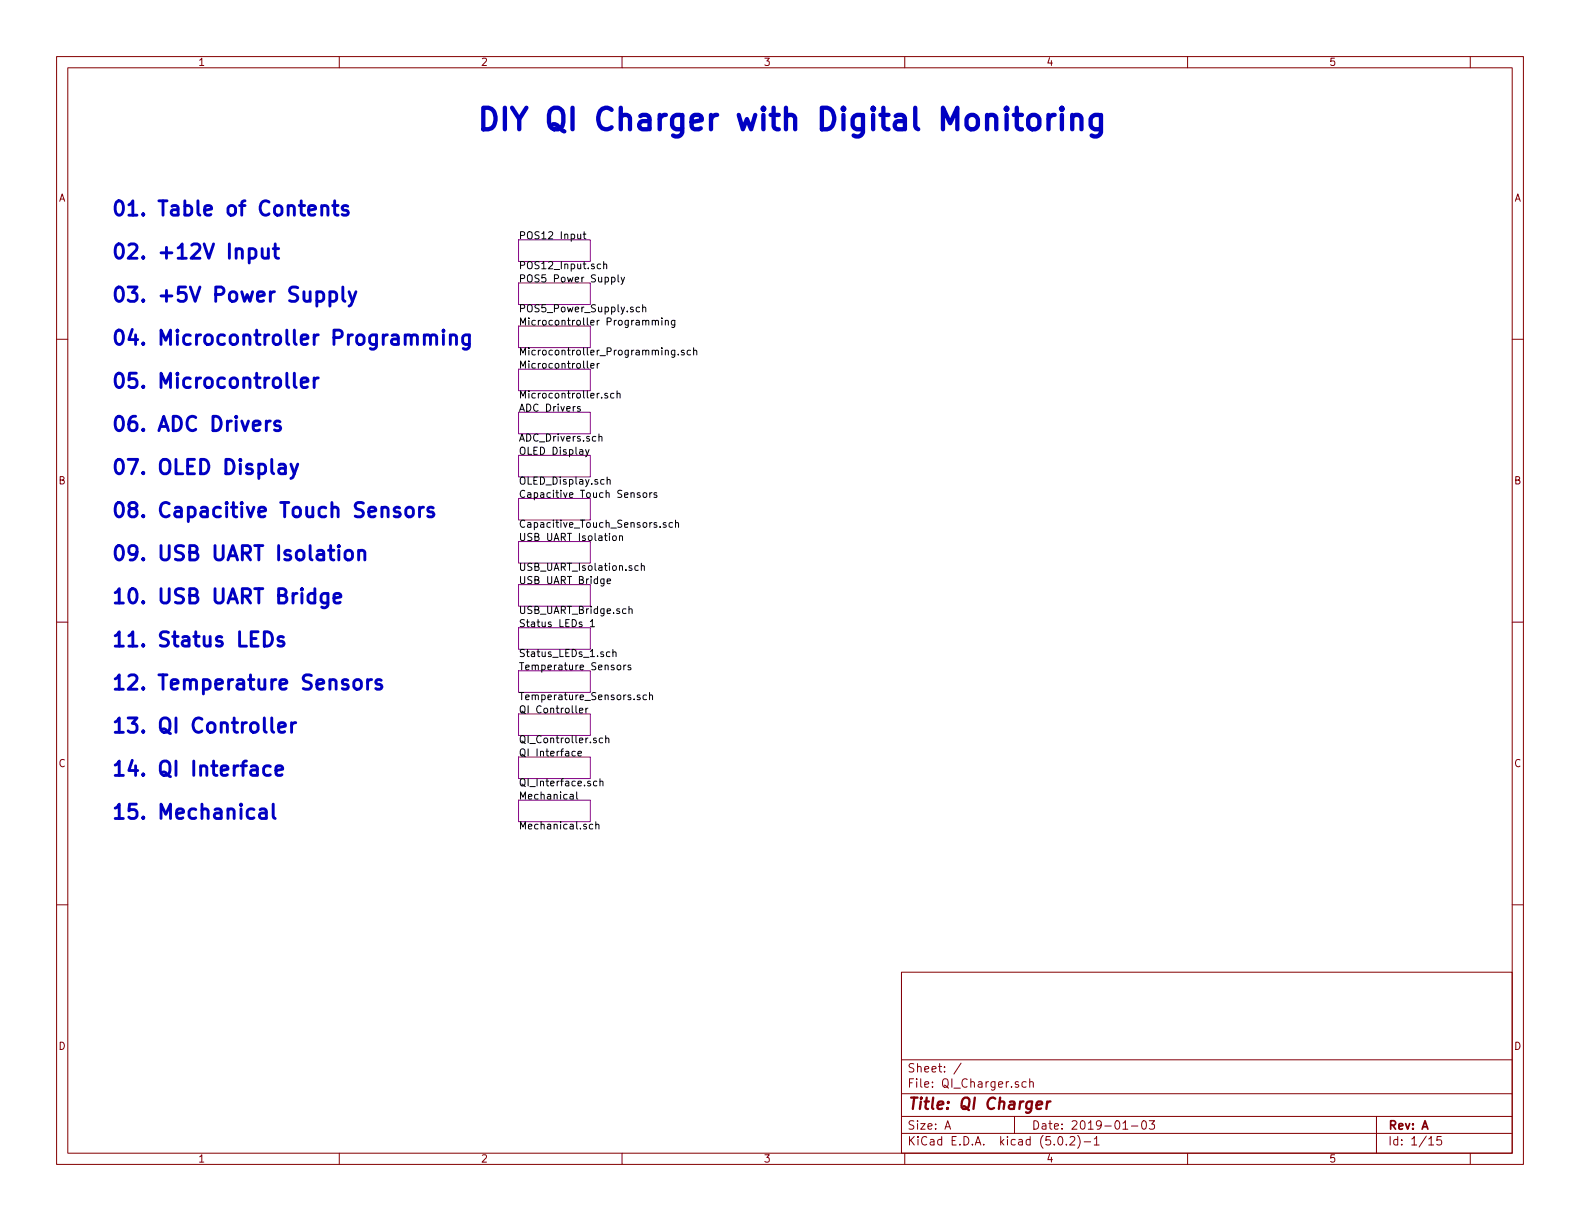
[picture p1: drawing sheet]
<svg xmlns="http://www.w3.org/2000/svg" width="279mm" height="216mm" viewBox="0 0 279 216" stroke-linecap="round" stroke-linejoin="round" font-family="sans-serif">
<g fill="none" stroke="#840000" stroke-width=".18">
<path d="M10 10h259.4v195.9h-259.4zM12 12h255.4v191.9h-255.4zM60 10v2M110 10v2M160 10v2M210 10v2M260 10v2M10 60h2M267.4 60h2M10 110h2M267.4 110h2M10 160h2"/>
<path d="M267.4 160h2M159.4 171.9h108v32h-108zM159.4 197.4h108M159.4 193.4h108M159.4 187.4h108M167.1 199.7l.5-1.5 .5 1.5M167.2 199.2h.8M170 188l-1.3 1.9M179.4 197.4v3M181.5 191.3h-.5l-.3 .2 .1 .6 .2 .2 .5-.1M182.1 191.4l.2-.1h.4v1M182.1 190.8v1.5"/>
<path d="M198.6 199.7h.8M200.1 199.1h1.1M202 198.3l.4-.1a.94 .94 0 0 1 0 1.5 .82 .82 0 0 1-.4-1.4zM203.2 198.2h1l-.5 .6 .4 .1v.6l-.2 .2-.7-.2M243.4 197.4v6.5M60 203.9v2M110 203.9v2M159.4 200.4h108M160 203.9v2M187.2 201.1l.4-.1a.94 .94 0 0 1 0 1.5 .79 .79 0 0 1-.4-1.4zM188.6 202.3v.2M189.2 201.1l.2-.1h.4l.2 .1 .1 .3-.1 .2-.8 .9h.9"/>
<path d="M190.6 200.8a1.71 1.71 0 0 1 0 2.2M191.7 201.9h1.2M193.5 201.4l.4-.4v1.5M193.5 202.5h.9M210 203.9v2M252.7 201.4l.4-.4v1.5M252.7 202.5h.8M254.9 201h-.7l-.1 .7 .2-.2 .5 .1 .1 .2v.5l-.2 .2-.6-.2M260 203.9v2"/>
</g>
<path d="M183.3 195.4l1-.2-.1-.4h-.5l-.4 .2v1l.2 .1 .6-.1M185.2 194.8l-.2 1.3M185.8 194.8a.55 .55 0 0 0-.7 .3" fill="none" stroke="#840000" stroke-width=".41"/>
<g fill="none" stroke="#840084" stroke-width=".18">
<path d="M91.7 42.4h12.7v3.8h-12.7zM91.7 50h12.7v3.8h-12.7zM91.7 57.7h12.7v3.8h-12.7zM91.7 65.3h12.7v3.8h-12.7zM91.7 72.9h12.7v3.8h-12.7zM91.7 80.5h12.7v3.8h-12.7zM91.7 88.1h12.7v3.8h-12.7zM91.7 95.8h12.7v3.8h-12.7zM91.7 103.4h12.7v3.8h-12.7zM91.7 111h12.7v3.8h-12.7zM91.7 118.6h12.7v3.8h-12.7zM91.7 126.2h12.7v3.8h-12.7z"/>
<path d="M91.7 133.9h12.7v3.8h-12.7zM91.7 141.5h12.7v3.8h-12.7z"/>
</g>
<g fill="none" stroke="#000" stroke-width=".18">
<path d="M102.2 41.4v.8h.3l.2-.1M102.7 41.4v.8M103.1 41.4h.5M103.3 41v1.1l.3 .1M106.2 46.7h-.4l-.2 .2 .1 .6h.5M106.8 46.8l.1-.1h.3l.1 .8M106.8 46.3v1.2M108.2 49.1l.3-.1 .3 .3-.2 .5h-.4M109.3 48.6v1.1l.2 .2M109.8 49l.3 .9M110.4 49l-.4 1.2-.2 .1M113.1 54.4l-.3-.1-.3 .2 .1 .6h.5"/>
<path d="M113.6 54.4l.2-.1 .3 .1 .1 .7M113.6 53.9v1.2M115.3 56.8l.2-.2 .3 .1 .1 .8M115.3 56.6v.9M115.9 56.8l.2-.2 .3 .1v.8M117 56.2v.1M117 56.6v.9M117.7 56.8l.1-.2 .3 .1 .1 .8M117.7 56.6v.9M119.3 56.6v1.2l-.2 .1-.3-.1M119.3 56.7l-.3-.1-.3 .3 .1 .5h.5M102.6 71.9h-.3l-.2 .2 .1 .1 .4 .2v.3h-.5"/>
<path d="M103.6 79.5l.3 .8M103.9 63.8v1.1l.1 .2M104.2 79.5l-.5 1.1-.1 .2M104.5 64.7l.6-.1-.1-.3h-.4l-.1 .1v.6h.5M105.6 64.3v.8M105.9 77.3l.2-.1h.3l.1 .8M105.9 76.7v1.3M106 64.3l-.4 .2M107.4 69.6l-.3-.1-.2 .2 .1 .2 .4 .1v.3h-.5M108.6 69.6l-.4-.1-.2 .3 .1 .5h.5M109.1 69.7l.2-.2 .3 .1 .1 .8M109.1 69.1v1.3"/>
<path d="M119.3 61.9v1.2l-.2 .1-.3-.1M119.3 62l-.3-.1-.3 .3 .1 .5h.5M119.9 62.6v.2M121 62l-.3-.1-.2 .2v.2l.5 .1v.3h-.5M122.1 62l-.4-.1-.2 .3 .1 .5h.5M122.7 62.1l.1-.2 .3 .1 .1 .8M122.7 61.5v1.3M107.4 84.9l.1-.1h.3l.1 .8M107.4 84.4v1.2M108.4 94.9l.2-.2 .3 .2 .1 .5-.1 .1-.3 .1-.2-.1zM109.6 94.9l.1-.2 .3 .1 .1 .8M109.6 94.7v.9"/>
<path d="M113.2 87.2l-.3-.1-.2 .2 .1 .2 .4 .1v.3h-.5M113.4 99.6v1.3M113.8 87.2l.1-.1 .4 .1 .1 .5-.2 .2-.3 .1-.1-.2zM114.9 87.1v.9M115.3 87.1l-.4 .3M116.1 87.2l-.3-.1-.2 .2 .1 .2 .4 .1v.3h-.5M117.8 92.5l-.4-.1-.1 .2v.2l.5 .1v.3h-.5M118.9 92.5l-.4-.1-.2 .2 .1 .6h.5M119.5 92.5l.1-.1 .3 .1 .1 .7M119.5 92v1.2M104.4 109.9l.3-.3v1.2M104.4 110.8h.7"/>
<path d="M106.8 102.4v1.1l-.2 .1h-.3M106.8 102.4h-.3l-.3 .2 .1 .5h.5M107.4 102.8l.6-.1-.1-.3h-.4l-.1 .1v.6h.5M107.8 115.3h-.3l-.3 .2 .2 .6h.4M108.4 115.4l.2-.1h.3v.8M108.4 114.8v1.3M109.2 117.7l.1-.1 .4 .1 .1 .5-.1 .2h-.4l-.1-.1zM110.3 117.6v.8M110.7 117.6l-.4 .2M111.2 107.8l.2-.2 .3 .1 .1 .8M111.2 107.2v1.3M111.5 117.7l-.3-.1-.2 .2 .1 .2 .4 .1v.3h-.5"/>
<path d="M112.9 100.1l-.4-.1-.2 .3 .1 .5h.5M113.4 100.2l.2-.2 .3 .1v.8M101.7 132.9l-.3-.1-.3 .3 .1 .5h.5M102.2 133.2l.6-.1v-.2l-.4-.1-.2 .2 .1 .6h.5M102.5 125.6l.6-.1-.1-.2-.4-.1-.1 .2v.6h.5M103.6 125.2v.9M104 125.2l-.4 .3M105.5 138.2l-.3-.1-.2 .3 .1 .5h.4M106.1 138.3l.2-.2 .3 .1v.8M106.1 137.7v1.3M106.6 130.6l-.4-.1-.2 .2 .1 .6h.5M107.1 130.6l.2-.1 .3 .1 .1 .7"/>
<path d="M107.1 130.1v1.2M113.2 122.9h-.3l-.2 .2 .1 .1 .4 .2v.3h-.5M114.3 122.9h-.4l-.2 .2 .1 .6h.5M114.9 123l.1-.1h.3l.1 .8M114.9 122.5v1.2M100.8 140.5h.5l.1 .8M101.4 140.8h-.5l-.1 .2 .1 .3 .5-.1M102 140v1.1l.2 .2M104.8 145.8l-.3-.1-.3 .3 .1 .5h.5M105.4 145.9l.1-.2 .3 .1 .1 .8M105.4 145.3v1.3"/>
</g>
<g fill="none" stroke="#0000c2" stroke-width=".51">
<path d="M56.9 36.6a.63 .63 0 0 1 1.1 .1v1.3M56.9 36.3v1.7M58.8 36.3h1M59.2 35.5v2.2l.1 .2 .5 .1M61.5 36.5a.62 .62 0 0 0-1 .2l.1 .4 .9 .2 .1 .3-.1 .3-.3 .1-.7-.1M44.1 44.1l.7-.1 .2 .1 .3 .4v.7l-.3 .3-.2 .2-.7-.2M46.4 44v1.3l.1 .2a.66 .66 0 0 0 .9-.1M47.4 44v1.7M48.3 44h1M48.7 43.1v2.2l.1 .2 .5 .2M58.3 51.7l.8-.1 .3 .2 .1 .3v.7l-.2 .4-.2 .1-.8-.1M58.3 51.6v2.5"/>
<path d="M60.6 50.7v2.2l.2 .3 .2 .1M61.7 51.6l.6 1.7M62.9 51.6l-.8 2.3-.4 .2M76.1 59.6l.2-.3a.6 .6 0 0 1 .9 .3v1.3M78.4 58.4l-.1 .1 .1 .1 .1-.1-.1-.1v.2M78.4 59.2v1.7M79.6 59.5a.63 .63 0 0 1 1.1 .1v1.3M79.6 59.2v1.7M83 59.2v2.1a.68 .68 0 0 1-1.1 .3M83 59.3l-.7-.1-.3 .1-.2 .4v.7l.2 .4 .3 .1 .7-.1M47.8 74.4a.64 .64 0 0 0-.7 .5M49.5 74.6l-.6-.2-.4 .4 .2 .4 .8 .2 .1 .3-.1 .3-.2 .1-.8-.1"/>
<path d="M52 66v2.1l.4 .4M53.3 67.7l1.2-.3-.1-.4-.8-.2-.3 .4v.9l.1 .3 .2 .1 .8-.1M55.5 66.8v1.7M56.3 66.8a.69 .69 0 0 0-.8 .5M49.4 82.2l.2-.1 .7 .1 .2 .2v1.4M50.5 82.7l-.3 .1h-.6a.5 .5 0 0 0-.3 .5 .5 .5 0 0 0 .3 .5h.6l.3-.2M51.4 82.1l.6 1.7M52.7 82.1l-.9 2.3-.4 .2M61.1 97.6a.69 .69 0 0 1 .7-.3 .69 .69 0 0 1 .5 .5v.7a.68 .68 0 0 1-.6 .5 .68 .68 0 0 1-.7-.5zM63.4 97.6a.63 .63 0 0 1 1.1 .1v1.3M63.4 97.3v1.7M71.9 89.9a.69 .69 0 0 1 .7-.2 .69 .69 0 0 1 .5 .5v.7a.7 .7 0 0 1-.7 .5 .7 .7 0 0 1-.6-.5v-.7z"/>
<path d="M74.2 89.7v1.7M74.9 89.7a.64 .64 0 0 0-.7 .5M76.6 89.8l-.6-.1-.3 .1-.1 .2 .1 .4 .9 .3 .1 .2-.1 .4-.2 .1-.8-.1M46.7 111.7a1.31 1.31 0 0 1 1.4 .7 1.31 1.31 0 0 1-.2 1.5l-.2 .2-.4 .1h-.6zM50.1 112.7l-.6-.2-.4 .4 .2 .4 .8 .2 .1 .3-.1 .3-.2 .1-.8-.1M58 104.9v2.1a.71 .71 0 0 1-1.1 .3M58 105.1l-.7-.2-.3 .2-.2 .3v.7l.2 .4 .3 .1 .7-.1M59.1 105.8l1.2-.3-.2-.4-.7-.2-.3 .4v.9l.1 .3 .2 .1 .7-.1M47.8 135.5l-.7-.1-.3 .1-.2 .4v.7l.2 .4 .3 .1 .7-.1M48.1 126.9v2.2l.3 .4M48.8 136.2l1.2-.2-.1-.5-.8-.1-.2 .1-.1 .3 .1 1.2 .2 .1 .8-.1M49.3 128.6l1.2-.2-.2-.5-.7-.1-.2 .1-.1 .2 .1 1.3 .2 .1 .7-.1"/>
<path d="M51.6 127.8v1.7M52.3 127.8a.69 .69 0 0 0-.7 .5M62.7 120.4a.69 .69 0 0 1 .7-.2 .69 .69 0 0 1 .5 .5v.7a.7 .7 0 0 1-.7 .5 .7 .7 0 0 1-.6-.5v-.7zM65 120.2v1.7M65.7 120.2a.64 .64 0 0 0-.7 .5M67.4 120.3l-.6-.1-.4 .3 .2 .4 .8 .2 .1 .3-.1 .3-.2 .2-.8-.2M46 143.2l.3-.2 .7 .2 .1 .2v1.3M47.1 143.6l-.8 .2a.49 .49 0 0 0-.4 .4 .49 .49 0 0 0 .4 .5l.8-.1M48.3 142.2v2.1l.1 .3 .3 .1"/>
</g>
<path d="M187.8 19.1l-.2 .2 .2 .1 .2-.1-.2-.2v.3M182 20.7a1.01 1.01 0 0 1 1-.4 1.01 1.01 0 0 1 .8 .8v1a1.03 1.03 0 0 1-1 .8 1.03 1.03 0 0 1-1-.8v-1zM185.4 20.3v2.6M186.5 20.3a1.06 1.06 0 0 0-1.1 .8M187.8 20.3v2.6M189.6 20.7a.98 .98 0 0 1 1.5-.2l.1 .4v2M189.6 20.3v2.6M194.7 20.3v3.1a1.07 1.07 0 0 1-1.7 .6M194.7 20.5l-.4-.2h-.7l-.6 .4-.1 .4v1l.1 .4a1.25 1.25 0 0 0 1.7 .2" fill="none" stroke="#0000c2" stroke-width=".76"/>
<text font-size="5.3" fill="#0000c2" x="84.1" y="23.1">DIY QI Charger with Digital Monitoring</text>
<g font-size="3.5" fill="#0000c2">
<text x="19.6" y="38.2">01. Table of Contents</text>
<text x="19.6" y="45.8">02. +12V Input</text>
<text x="19.6" y="53.4">03. +5V Power Supply</text>
<text x="19.6" y="61">04. Microcontroller Programming</text>
<text x="19.6" y="68.7">05. Microcontroller</text>
<text x="19.6" y="76.3">06. ADC Drivers</text>
<text x="19.6" y="83.9">07. OLED Display</text>
<text x="19.6" y="91.5">08. Capacitive Touch Sensors</text>
<text x="19.6" y="99.1">09. USB UART Isolation</text>
<text x="19.6" y="106.8">10. USB UART Bridge</text>
<text x="19.6" y="114.4">11. Status LEDs</text>
<text x="19.6" y="122">12. Temperature Sensors</text>
<text x="19.6" y="129.6">13. QI Controller</text>
<text x="19.6" y="137.2">14. QI Interface</text>
<text x="19.6" y="144.9">15. Mechanical</text>
</g>
<text font-size="2.8" fill="#840000" x="160.4" y="196.2">Title: QI Charger</text>
<g font-size="2.1" fill="#840000">
<text x="160.4" y="189.6">Sheet: /</text>
<text x="160.4" y="192.3">File: QI_Charger.sch</text>
<text x="160.4" y="202.5">KiCad E.D.A. kicad (5.0.2)-1</text>
<text x="160.4" y="199.7">Size: A</text>
<text x="182.4" y="199.7">Date: 2019-01-03</text>
<text x="245.4" y="199.7">Rev: A</text>
<text x="245.4" y="202.5">Id: 1/15</text>
</g>
<g font-size="1.8" fill="#840000">
<text x="35" y="11.6">1</text>
<text x="85" y="11.6">2</text>
<text x="135" y="11.6">3</text>
<text x="185" y="11.6">4</text>
<text x="235" y="11.6">5</text>
<text x="10.4" y="35.6">A</text>
<text x="267.8" y="35.6">A</text>
<text x="10.4" y="85.6">B</text>
<text x="267.8" y="85.6">B</text>
<text x="10.4" y="135.6">C</text>
<text x="267.8" y="135.6">C</text>
<text x="10.4" y="185.6">D</text>
<text x="267.8" y="185.6">D</text>
<text x="35" y="205.5">1</text>
<text x="85" y="205.5">2</text>
<text x="135" y="205.5">3</text>
<text x="185" y="205.5">4</text>
<text x="235" y="205.5">5</text>
</g>
<g font-size="1.8">
<text x="91.7" y="42.3">POS12 Input</text>
<text x="91.7" y="47.6">POS12_Input.sch</text>
<text x="91.7" y="49.9">POS5 Power Supply</text>
<text x="91.7" y="55.2">POS5_Power_Supply.sch</text>
<text x="91.7" y="57.6">Microcontroller Programming</text>
<text x="91.7" y="62.8">Microcontroller_Programming.sch</text>
<text x="91.7" y="65.2">Microcontroller</text>
<text x="91.7" y="70.5">Microcontroller.sch</text>
<text x="91.7" y="72.8">ADC Drivers</text>
<text x="91.7" y="78.1">ADC_Drivers.sch</text>
<text x="91.7" y="80.4">OLED Display</text>
<text x="91.7" y="85.7">OLED_Display.sch</text>
<text x="91.7" y="88">Capacitive Touch Sensors</text>
<text x="91.7" y="93.3">Capacitive_Touch_Sensors.sch</text>
<text x="91.7" y="95.7">USB UART Isolation</text>
<text x="91.7" y="100.9">USB_UART_Isolation.sch</text>
<text x="91.7" y="103.3">USB UART Bridge</text>
<text x="91.7" y="108.6">USB_UART_Bridge.sch</text>
<text x="91.7" y="110.9">Status LEDs 1</text>
<text x="91.7" y="116.2">Status_LEDs_1.sch</text>
<text x="91.7" y="118.5">Temperature Sensors</text>
<text x="91.7" y="123.8">Temperature_Sensors.sch</text>
<text x="91.7" y="126.1">QI Controller</text>
<text x="91.7" y="131.4">QI_Controller.sch</text>
<text x="91.7" y="133.8">QI Interface</text>
<text x="91.7" y="139">QI_Interface.sch</text>
<text x="91.7" y="141.4">Mechanical</text>
<text x="91.7" y="146.7">Mechanical.sch</text>
</g>
</svg>
